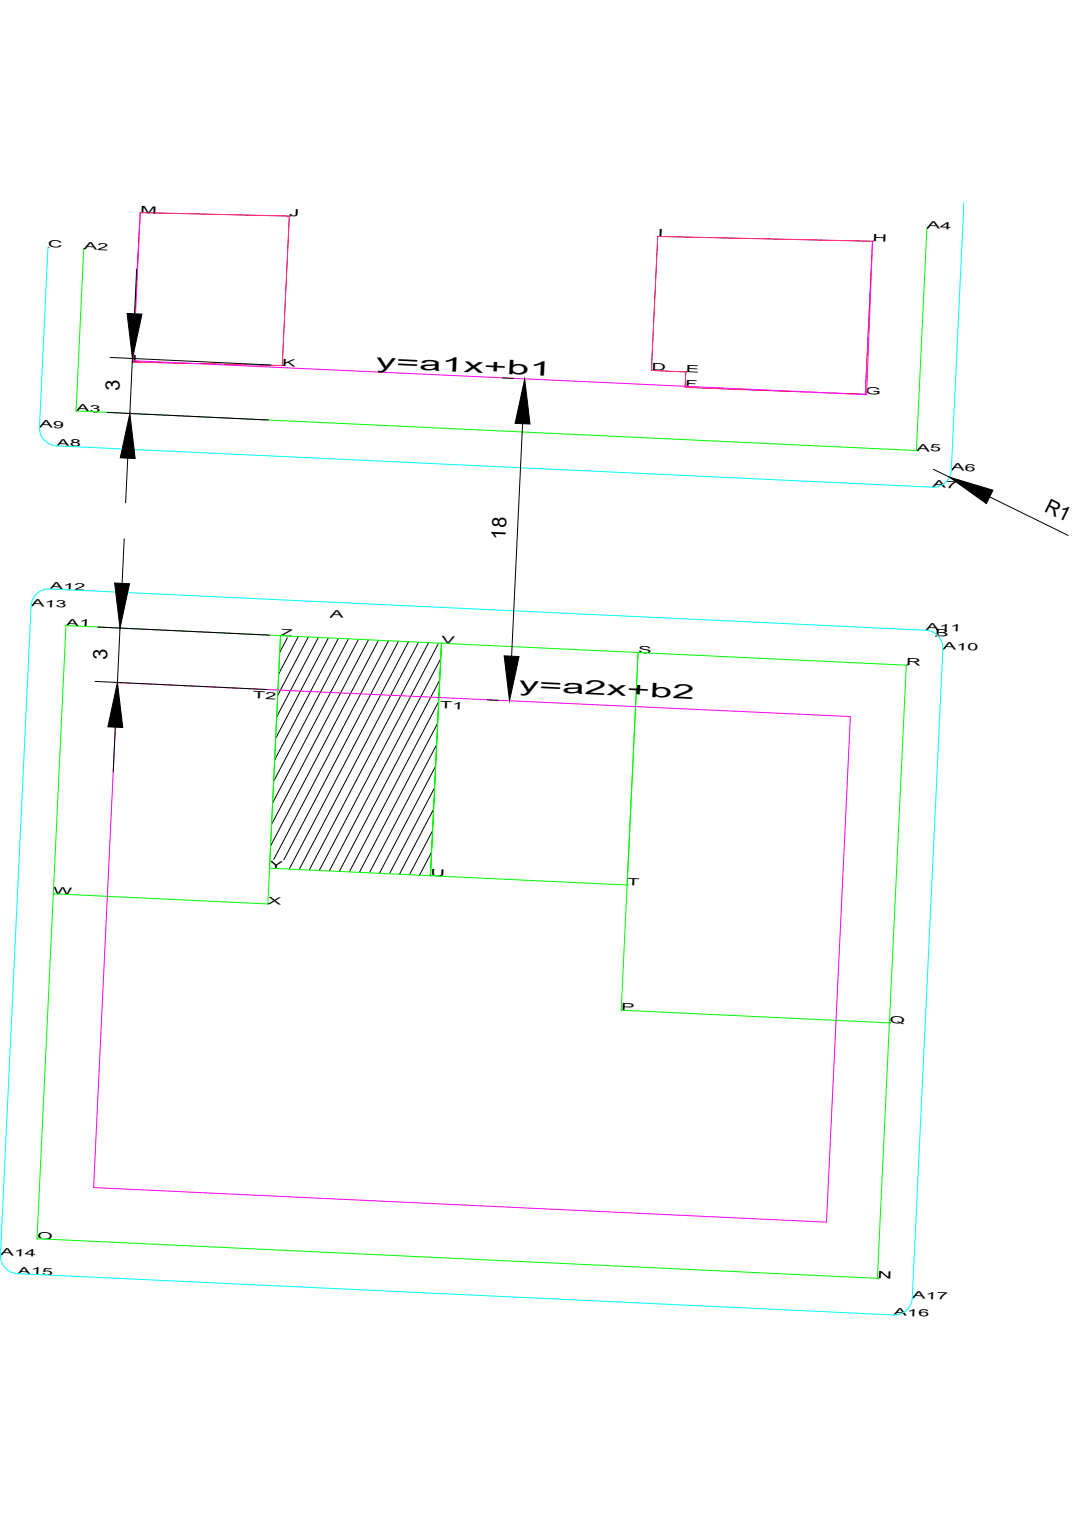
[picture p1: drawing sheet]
<svg xmlns="http://www.w3.org/2000/svg" width="297mm" height="420mm" viewBox="0 0 297 420" stroke-linecap="round" stroke-linejoin="round" font-family="sans-serif">
<!-- layer: 0 -->
<g fill="none" stroke="#000" stroke-width=".28">
<path d="M38.7 58.7h.1M79.9 59.7h.1M13.3 68.3h.1M23.1 68.8h.1M37.8 74.3l-.6 12.4M181.7 65.3h.1M241.1 66.6h.1M256.1 63.1h.1M30.4 98.7l44.5 2.1M36.6 99l-.7 15.2M10.9 118h.1M21 113.5h.1"/>
<path d="M29.7 113.9l44.5 2.1M36.5 100h.1M78 101h.1M138.8 104.4l3.1 .1M144.4 117l-3 64.3M180 102.3h.1M189.3 107h.1M189.5 102.7h.1M239.1 108.9h.1M15.6 123.2h.1M35.3 126.6l-.6 12.3M253.2 124.5h.1"/>
<path d="M257.7 134.6h.1M257.9 129.6l4.5 2.2M262.9 129.9h.1M273.5 137.3l21.6 10.6M34.3 148.8l-.6 12.4M8.6 167.4h.1M13.7 162.7h.1M18.2 172.8h.1M27 173.2l47.4 2.3M33.2 173.5l-.8 15M77.5 175.6h.1M79.4 176.2l-2.1 4"/>
<path d="M82.4 175.8l-5.4 10.4M85.2 176l-8.5 16.1M88 176.1l-11.5 21.9M90.7 176.2l-14.5 27.8M91.3 170.5h.1M93.5 176.4l-17.6 33.5M96.3 176.5l-20.7 39.3M99 176.6l-23.7 45.2M101.8 176.7l-26.8 51M104.6 176.9l-29.8 56.8M107.4 177l-31.8 60.4M110.1 177.1l-31.7 60.4"/>
<path d="M112.9 177.3l-33 62.8M115.7 177.4l-33 62.8M118.4 177.5l-33 62.8M121.2 177.7l-33 62.8M122 177.7h.1M255.8 174.1h.1M258.4 175.8h.1M260.5 179.3h.1M26.3 188.2l47.4 2.3M120.9 199.8l-21.6 41.2M121.2 193.8l-24.7 47.1M121.5 187.9l-27.7 52.8"/>
<path d="M121.8 182l-30.8 58.6M134.6 193.3l3.1 .2M176.3 180.3h.1M250.4 183.7h.1M31.9 200.9l-.6 12.3M120.1 217.6l-12.5 23.8M120.4 211.7l-15.6 29.5M120.6 205.7l-18.5 35.4M74.5 239.8h.1M119.3 235.4l-3.4 6.4M119.5 229.5l-6.4 12.1M119.8 223.5l-9.4 18"/>
<path d="M14.7 246.9h.1M74 249.7h.1M118.9 241.9h.1M119 241.4l-.3 .5M173.3 244.5h.1M171.7 279.1h.1M245.8 282.6h.1M.1 346.6h.1M4.8 351.8h.1M10.2 342.2h.1M242.4 353.1h.1M252.1 358.5h.1"/>
<path d="M246.9 363.2h.1"/>
</g>
<!-- layer: pezo -->
<path d="M266.3 56.1l-3.4 73.8a5 5 0 0 1-5.2 4.7l-242.1-11.4a4.9 4.9 0 0 1-4.7-5.2l2.4-49.7M260.5 179.3a4.9 4.9 0 0 0-4.7-5.2l-242.1-11.4a4.9 4.9 0 0 0-5.1 4.7l-8.5 179.2a5 5 0 0 0 4.7 5.2l242.1 11.4a5 5 0 0 0 5.2-4.7l8.4-179.2" fill="none" stroke="#0ff" stroke-width=".28"/>
<!-- layer: rymotomiki -->
<path d="M256.1 63.1l-2.9 61.4-232.2-11 2.1-44.7M18.2 172.8l59.3 2.8-3.5 74.1-59.3-2.8zM77.5 175.6l98.8 4.7-3 64.2-54.4-2.6 3.1-64.2-3.1 64.2-44.4-2.1zM14.7 246.9l-4.5 95.3 232.2 10.9 3.4-70.5-74.1-3.5 1.6-34.6 3-64.2 74.1 3.4-4.6 98.9" fill="none" stroke="#0f0" stroke-width=".28"/>
<!-- layer: ktiria -->
<path d="M38.7 58.7l41.2 1-1.9 41.3-41.5-1zM181.7 65.3l59.4 1.3-2 42.3-49.8-1.9 .2-4.3-9.5-.4z" fill="none" stroke="#f00" stroke-width=".28"/>
<!-- layer: oikodomiki -->
<path d="M38.7 58.7l-1.8 40.9 202.6 9.4 1.6-42.4M32.4 188.6l202.6 9.3-6.6 139.7-202.5-9.5z" fill="none" stroke="#f0f" stroke-width=".28"/>
<!-- layer: 0 -->
<path d="M35.1 86.6l4.1 .2-2.6 12.2zM145 104.7l1.5 12.4-4.2-.2zM35.9 114.2l1.4 12.5-4.1-.2zM262.4 131.8l12 3.6-1.8 3.7zM31.7 161.1l4.1 .1-2.6 12.3zM139.3 181.2l4.1 .2-2.6 12.2zM32.4 188.5l1.5 12.5-4.1-.2z" fill="#000" stroke="#000" stroke-width=".28"/>
<g font-size="5.5">
<text x="103.8" y="101.6" transform="rotate(3 103.8 101.6)">y = a 1 x + b 1</text>
<text x="33" y="108" transform="rotate(-87 33 108)">3</text>
<text x="288.3" y="141.1" transform="rotate(26 288.3 141.1)">R1</text>
<text x="139.7" y="149.1" transform="rotate(-87 139.7 149.1)">18</text>
<text x="29.6" y="182.4" transform="rotate(-87 29.6 182.4)">3</text>
<text x="143.3" y="190.9" transform="rotate(3 143.3 190.9)">y = a 2 x + b 2</text>
</g>
<g font-size="2.8">
<text x="38.7" y="58.7" transform="rotate(3 38.7 58.7)">M</text>
<text x="79.9" y="59.7" transform="rotate(3 79.9 59.7)">J</text>
<text x="181.7" y="65.3" transform="rotate(3 181.7 65.3)">I</text>
<text x="256.1" y="63.1" transform="rotate(3 256.1 63.1)">A 4</text>
<text x="13.3" y="68.3" transform="rotate(3 13.3 68.3)">C</text>
<text x="23.1" y="68.8" transform="rotate(3 23.1 68.8)">A 2</text>
<text x="241.1" y="66.6" transform="rotate(3 241.1 66.6)">H</text>
<text x="36.5" y="100" transform="rotate(3 36.5 100)">L</text>
<text x="78" y="101" transform="rotate(3 78 101)">K</text>
<text x="180" y="102.3" transform="rotate(3 180 102.3)">D</text>
<text x="189.3" y="107" transform="rotate(3 189.3 107)">F</text>
<text x="189.5" y="102.7" transform="rotate(3 189.5 102.7)">E</text>
<text x="21" y="113.5" transform="rotate(3 21 113.5)">A 3</text>
<text x="239.1" y="108.9" transform="rotate(3 239.1 108.9)">G</text>
<text x="10.9" y="118" transform="rotate(3 10.9 118)">A 9</text>
<text x="15.6" y="123.2" transform="rotate(3 15.6 123.2)">A 8</text>
<text x="253.2" y="124.5" transform="rotate(3 253.2 124.5)">A 5</text>
<text x="262.9" y="129.9" transform="rotate(3 262.9 129.9)">A 6</text>
<text x="257.7" y="134.6" transform="rotate(3 257.7 134.6)">A 7</text>
<text x="8.6" y="167.4" transform="rotate(3 8.6 167.4)">A 1 3</text>
<text x="13.7" y="162.7" transform="rotate(3 13.7 162.7)">A 1 2</text>
<text x="18.2" y="172.8" transform="rotate(3 18.2 172.8)">A 1</text>
<text x="91.3" y="170.5" transform="rotate(3 91.3 170.5)">A</text>
<text x="77.5" y="175.6" transform="rotate(3 77.5 175.6)">Z</text>
<text x="122" y="177.7" transform="rotate(3 122 177.7)">V</text>
<text x="255.8" y="174.1" transform="rotate(3 255.8 174.1)">A 1 1</text>
<text x="258.4" y="175.8" transform="rotate(3 258.4 175.8)">B</text>
<text x="260.5" y="179.3" transform="rotate(3 260.5 179.3)">A 1 0</text>
<text x="176.3" y="180.3" transform="rotate(3 176.3 180.3)">S</text>
<text x="250.4" y="183.7" transform="rotate(3 250.4 183.7)">R</text>
<text x="69.9" y="192.8" transform="rotate(3 69.9 192.8)">T 2</text>
<text x="121.6" y="195.7" transform="rotate(3 121.6 195.7)">T 1</text>
<text x="74.5" y="239.8" transform="rotate(3 74.5 239.8)">Y</text>
<text x="118.9" y="241.9" transform="rotate(3 118.9 241.9)">U</text>
<text x="173.3" y="244.5" transform="rotate(3 173.3 244.5)">T</text>
<text x="14.7" y="246.9" transform="rotate(3 14.7 246.9)">W</text>
<text x="74" y="249.7" transform="rotate(3 74 249.7)">X</text>
<text x="171.7" y="279.1" transform="rotate(3 171.7 279.1)">P</text>
<text x="245.8" y="282.6" transform="rotate(3 245.8 282.6)">Q</text>
<text x=".1" y="346.6" transform="rotate(3 .1 346.6)">A 1 4</text>
<text x="10.2" y="342.2" transform="rotate(3 10.2 342.2)">O</text>
<text x="4.8" y="351.8" transform="rotate(3 4.8 351.8)">A 1 5</text>
<text x="242.4" y="353.1" transform="rotate(3 242.4 353.1)">N</text>
<text x="252.1" y="358.5" transform="rotate(3 252.1 358.5)">A 1 7</text>
<text x="246.9" y="363.2" transform="rotate(3 246.9 363.2)">A 1 6</text>
</g>
</svg>
